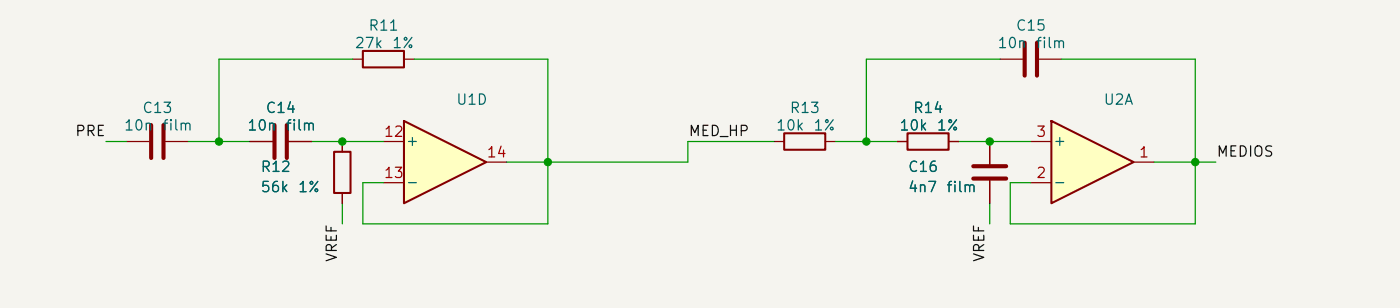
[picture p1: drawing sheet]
<svg xmlns="http://www.w3.org/2000/svg" width="173mm" height="38mm" viewBox="0 0 173 38" stroke-linecap="round" stroke-linejoin="round" font-family="sans-serif">
<path d="M-.1 -.1h173.2v38.1h-173.2z" fill="#f5f4ef" stroke="#f5f4ef" stroke-width=".12"/>
<path d="M18.7 15.4v4.1M20.2 15.4v4.1M33.9 15.4v4.1M35.4 15.4v4.1" fill="none" stroke="#840000" stroke-width=".51"/>
<path d="M15.6 17.5h2.8M20.5 17.5h2.7M30.9 17.5h2.8M35.7 17.5h2.8M95.6 17.5h1.3M102 17.5h1.2" fill="none" stroke="#840000" stroke-width=".15"/>
<path d="M96.9 16.4h5.1v2.1h-5.1z" fill="none" stroke="#840000" stroke-width=".25"/>
<path d="M49.9 14.9l10.2 5.1-10.2 5.1z" fill="#ffffc2"/>
<path d="M44.8 6.3h5.1v2h-5.1zM49.9 14.9l10.2 5.1-10.2 5.1z" fill="none" stroke="#840000" stroke-width=".25"/>
<path d="M43.6 7.3h1.2M47.4 17.5h2.5M49.9 7.3h1.3M60.1 20h2.5M47.4 22.5h2.5" fill="none" stroke="#840000" stroke-width=".15"/>
<path d="M129.9 14.9l10.2 5.1-10.2 5.1z" fill="#ffffc2"/>
<path d="M41.3 18.7h2v5.1h-2zM112.1 16.4h5.1v2.1h-5.1zM129.9 14.9l10.2 5.1-10.2 5.1z" fill="none" stroke="#840000" stroke-width=".25"/>
<g fill="none" stroke="#840000" stroke-width=".15">
<path d="M30.9 17.5h2.8M35.7 17.5h2.8M42.3 17.5v1.2M110.9 17.5h1.2M117.2 17.5h1.3M122.3 17.5v2.8M123.6 7.3h2.8M127.4 17.5h2.5M128.4 7.3h2.8M140.1 20h2.5M42.3 23.8v1.3M122.3 22.3v2.8"/>
<path d="M127.4 22.5h2.5"/>
</g>
<path d="M126.6 5.3v4M128.1 5.3v4M120.3 20.5h4M120.3 22h4" fill="none" stroke="#840000" stroke-width=".51"/>
<g fill="none" stroke="#009600" stroke-width=".15">
<path d="M13.1 17.5h2.5M23.2 17.5h7.7M38.5 17.5h8.9M43.6 7.3h-16.5v10.2M51.2 7.3h16.5v20.3h-22.9v-5.1h2.6M95.6 17.5h-10.6v2.5h-22.4M103.2 17.5h7.7M118.5 17.5h8.9M123.6 7.3h-16.5v10.2M131.2 7.3h16.5v20.3h-22.9v-5.1h2.6M142.6 20h7.6M42.3 25.1v2.5"/>
<path d="M122.3 25.1v2.5"/>
</g>
<g fill="#009600" stroke="#009600" stroke-width=".12">
<circle cx="67.7" cy="20" r=".46"/>
<circle cx="122.3" cy="17.5" r=".46"/>
<circle cx="147.7" cy="20" r=".46"/>
<circle cx="107.1" cy="17.5" r=".46"/>
<circle cx="27.1" cy="17.5" r=".46"/>
<circle cx="42.3" cy="17.5" r=".46"/>
</g>
<g font-size="1.3" fill="#006464">
<text x="45.4" y="4.1">R11</text>
<text x="125.4" y="4.1">C15</text>
<text x="43.7" y="6.3">27k</text>
<text x="48.4" y="6.3">1%</text>
<text x="123.2" y="6.3">10n</text>
<text x="127.9" y="6.3">film</text>
<text x="15.2" y="16.4">10n</text>
<text x="17.5" y="14.3">C13</text>
<text x="20" y="16.4">film</text>
<text x="30.5" y="16.4">10n</text>
<text x="32.7" y="14.3">C14</text>
<text x="35.2" y="16.4">film</text>
<text x="56.3" y="13.2">U1D</text>
<text x="95.8" y="16.4">10k</text>
<text x="97.5" y="14.3">R13</text>
<text x="100.4" y="16.4">1%</text>
<text x="111" y="16.4">10k</text>
<text x="112.7" y="14.3">R14</text>
<text x="115.7" y="16.4">1%</text>
<text x="136.3" y="13.2">U2A</text>
<text x="32.1" y="21.5">R12</text>
<text x="50" y="18.3">+</text>
<text x="50" y="23.4">-</text>
<text x="112.1" y="21.5">C16</text>
<text x="130" y="23.4">-</text>
<text x="130" y="18.3">+</text>
<text x="32.1" y="24">56k</text>
<text x="36.7" y="24">1%</text>
<text x="112.1" y="24">4n7</text>
<text x="116.8" y="24">film</text>
</g>
<g font-size="1.3" fill="#0f0f0f">
<text x="9.2" y="17.1">PRE</text>
<text x="85" y="17.1">MED_HP</text>
<text x="150.2" y="19.7">MEDIOS</text>
<text x="42" y="32.4" transform="rotate(-90 42 32.4)">VREF</text>
<text x="122" y="32.4" transform="rotate(-90 122 32.4)">VREF</text>
</g>
<g font-size="1.3" fill="#a90000">
<text x="47.3" y="17.2">12</text>
<text x="127.9" y="17.2">3</text>
<text x="47.3" y="22.3">13</text>
<text x="60" y="19.7">14</text>
<text x="127.9" y="22.3">2</text>
<text x="140.6" y="19.7">1</text>
</g>
</svg>
